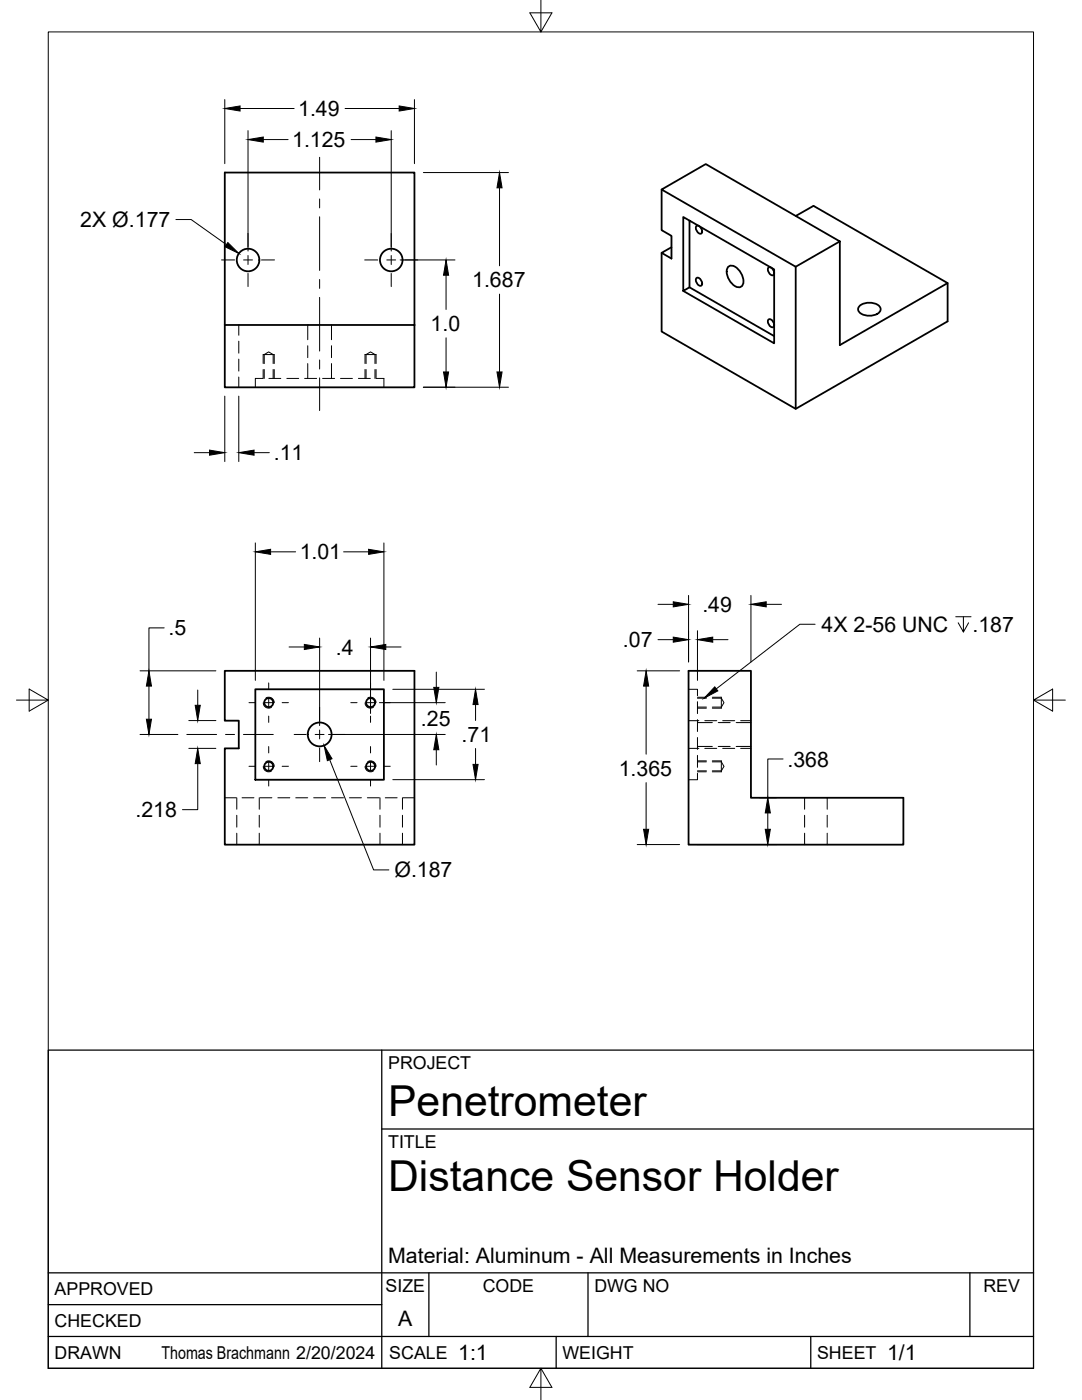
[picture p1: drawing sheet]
<svg xmlns="http://www.w3.org/2000/svg" width="216mm" height="279mm" viewBox="0 0 216 279" stroke-linecap="round" stroke-linejoin="round" font-family="sans-serif">
<!-- layer: Hidden -->
<g fill="none" stroke="#000" stroke-width=".2">
<path d="M47.6 64.9v2M47.6 68.1v2.4M47.6 71.7v2.4M47.6 75.2v2.1M52.5 75.5h-1.6v1.8M52.5 70.8h2.2M52.7 72.6v-1.8l.9-.6 .9 .6v1.8M52.7 73.7v1.8M53.7 75.5h2.3M54.5 73.7v1.8M57.2 75.5h2.4M60.8 75.5h2.4"/>
<path d="M61.4 64.9v2.9M61.4 69v2.4M61.4 72.6v2.9M64.4 75.5h2.4M66.1 64.9v2.9M66.1 69v2.4M66.1 72.6v2.9M67.9 75.5h2.4M71.5 75.5h2.4M72.8 70.8h2.2M73 72.6v-1.8l.9-.6 .9 .6v1.8M73 73.7v1.8"/>
<path d="M74.8 73.7v1.8M75.1 75.5h1.5v1.8M53.1 139.3a1.09 1.09 0 0 1 1.6 .9M73.4 139.3a1.09 1.09 0 0 1 1.6 .9M137.4 137.6h1.8v1.3M139.2 139.3h1.7M142.1 139.3h1.8l.6 .9-.6 .9h-1.8M143.9 139.1v2.2M44.9 159.2h2.2M47.2 159.2v2.3M48.3 159.2h2.4M51.7 159.2v2.3"/>
<path d="M51.9 159.2h2.4M52.5 140.3a1.08 1.08 0 0 0 1.7 .9M52.5 153a1.08 1.08 0 0 0 1.7 .9M53.1 152a1.11 1.11 0 0 1 1.6 1M55.4 159.2h2.4M59 159.2h2.4M62.6 159.2h2.4M66.1 159.2h2.4M69.7 159.2h2.4M72.9 153a1.08 1.08 0 0 0 1.6 .9M72.9 140.3a1.08 1.08 0 0 0 1.6 .9M73.3 159.2h2.4"/>
<path d="M73.4 152a1.11 1.11 0 0 1 1.6 1M75.8 159.2v2.3M76.9 159.2h2.3M80.3 159.2v2.3M80.4 159.2h2.3M137.4 143.8h2M137.4 149.4h2M139.2 154.3v1.3h-1.8M139.2 140v2.4M139.2 143.6v2.4M139.2 147.2v2.4M139.2 150.7v2.4"/>
<path d="M139.2 152h1.7M139.2 153.8h1.7M139.2 141.1h1.7M139.2 144.2h2.9M139.2 149h2.9M140.6 143.8h2.4M140.6 149.4h2.4M142.1 152h1.8l.6 1-.6 .8h-1.8M143.3 144.2h2.4M143.3 149h2.4M143.9 151.8v2.2M144.2 143.8h2.4"/>
<path d="M144.2 149.4h2.4M146.9 144.2h2.9M146.9 149h2.9M147.8 143.8h2M147.8 149.4h2M160.5 159.2v2.3M165.1 159.2v2.3M47.2 162.7v2.4M47.2 166.3v2.3M51.7 162.7v2.4M51.7 166.3v2.3M75.8 162.7v2.4"/>
<path d="M75.8 166.3v2.3M80.3 162.7v2.4M80.3 166.3v2.3M160.5 162.7v2.4M160.5 166.3v2.3M165.1 162.7v2.4M165.1 166.3v2.3"/>
</g>
<!-- layer: Visible -->
<g fill="none" stroke="#000" stroke-width=".36">
<path d="M132 37.8v8.1l2 1.2v4.5l-2-1.1 2-1.2M132 50.5v15.7l26.8 15.4 30.3-17.5v-7.6M137.6 44v13.3l-1.3 .8v-14.8l18.2 10.5v14.7l-18.2-10.4M137.6 57.3l16.9 9.8M139 45.1a1.04 1.04 0 0 1 .9 1.5 1.04 1.04 0 0 1-.9-1.5zM139 55.5a1.04 1.04 0 0 1 .9 1.5 1.04 1.04 0 0 1-.9-1.5zM145.2 53.3a1.19 1.19 0 0 1 1.9 .3 3.2 3.2 0 0 1 1 3.4 1.19 1.19 0 0 1-1.9-.2 3.2 3.2 0 0 1-1-3.5zM154.5 54.4l-.1-.3a.73 .73 0 0 0-.4-.6 .73 .73 0 0 0-.7 0 1.14 1.14 0 0 0 1 1.4l.2-.3M158.8 53.2v28.4M158.8 43.1l3.5-2 26.8 15.4-21.5 12.4v-20.7l-26.8-15.5-8.8 5.1 26.8 15.4 8.8-5M44.9 64.9v-30.5h37.8v30.5M44.9 64.9h37.8v12.4h-37.8z"/>
<path d="M154.5 64.8l-.1-.3a.73 .73 0 0 0-.4-.7 .73 .73 0 0 0-.7 .1 1.14 1.14 0 0 0 1 1.4l.2-.4M171.5 61.1a3.1 3.1 0 0 1 4.2 .3 1.13 1.13 0 0 1-1.1 1.4 3 3 0 0 1-3.3-.8v-.6zM44.9 133.9h37.8v34.7h-37.8v-19.2h2.7v-5.6h-2.7zM50.9 137.6h25.7v18h-25.7zM137.4 133.9h12.4v25.3h30.5v9.4h-42.9z"/>
<circle cx="49.5" cy="51.9" r="2.25"/>
<circle cx="78.1" cy="51.9" r="2.25"/>
<circle cx="53.6" cy="140.2" r=".9"/>
<circle cx="53.6" cy="152.9" r=".9"/>
<circle cx="63.8" cy="146.6" r="2.38"/>
<circle cx="73.9" cy="140.2" r=".9"/>
<circle cx="73.9" cy="152.9" r=".9"/>
</g>
<!-- layer: Hidden Narrow -->
<g fill="none" stroke="#000" stroke-width=".2">
<path d="M52.5 70.8v1.8M52.5 73.7v1.8M54.7 70.8v1.8M54.7 73.7v1.8M72.8 70.8v1.8M72.8 73.7v1.8M75 70.8v1.8M75 73.7v1.8M139.2 139.1h1.7M142.1 139.1h1.8M139.2 151.8h1.7M139.2 154h1.7"/>
<path d="M139.2 141.3h1.7M142.1 151.8h1.8M142.1 154h1.8M142.1 141.3h1.8"/>
</g>
<!-- layer: Border -->
<path d="M9.6 6.4h196.6v266.7h-196.6zM107.9 0v6.4l-2.2-3.8h4.4l-2.2 3.8M3.3 139.7h6.3l-3.8-2.2v4.4l3.8-2.2M206.2 139.7l3.8 2.2v-4.4l-3.8 2.2h6.4M107.9 273.1l2.2 3.8h-4.4l2.2-3.8v6.3" fill="none" stroke="#000" stroke-width=".2"/>
<!-- layer: Titleblock -->
<path d="M9.6 209.6h196.6v63.5h-196.6zM76.2 209.6v63.5M76.2 225.3h130M9.6 254h196.6M85.6 254v12.7M117.3 254v12.7M193.5 254v12.7M9.6 266.7h196.6M9.6 260.4h66.6M111 266.7v6.4M161.8 266.7v6.4" fill="none" stroke="#000" stroke-width=".25"/>
<!-- layer: FD_Dimensions -->
<g fill="none" stroke="#000" stroke-width=".2">
<path d="M44.9 19.9v12.8M82.7 19.9v12.8M47.9 21.7h10.8M49.5 26.1v24M52.5 27.9h5M68.9 21.7h10.8M70.1 27.9h4.9M78.1 26.1v24M84.5 34.4h17M99.7 37.5v15.5M35.1 43.8h3l7.1 5M79.8 51.9h11"/>
<path d="M89 54.9v6.9M99.7 58.7v15.5M44.9 79.1v13M47.6 79.1v13M84.5 77.3h17M89 67.4v6.8M38.8 90.3h3M50.7 90.3h3M50.9 108.4v27.4M54 110.1h5M68.6 110.1h5M76.6 108.4v27.4"/>
<path d="M137.4 118.8v13.3M149.8 118.8v13.3M27.9 133.9h15.2M29.7 136.9v6.6M32.8 125.3h-3.1v8.6M39.5 137.7v3.1M57.7 129.1h3M63.8 127.3v17.5M73.9 127.3v15.1M77 129.1h3M78.4 137.6h18.3M87.1 134.1v3.1"/>
<path d="M127.1 133.9h8.5M128.9 136.9v13.6M131.3 127.7h3M131.3 120.6h3M139.2 125.9v9.9M142.2 127.7h3.1M152.9 120.6h3M27.9 146.6h7.6M37.7 143.8h5.4M37.7 149.4h5.4M39.5 152.4v9.2h-3.1M65.6 146.6h23.2"/>
<path d="M65.8 151.6l8.7 22h3.1M75.7 140.2h13.1M78.4 155.6h18.3M87.1 149.6v3.1M94.9 140.6v3.2M94.9 149.4v3.1M128.9 156.2v9.3M151.6 159.2h3.4M156.3 151.5h-3.1v7.7M127.1 168.6h8.5M139.2 168.6h15.8M153.2 162.2v3.3"/>
</g>
<g fill="#000" stroke="#000" stroke-width=".2">
<path d="M44.9 21.7l3-.6v1.1zM49.5 27.9l3-.6v1.1zM75 27.3l3.1 .6-3.1 .5zM79.7 21.1l3 .6-3 .5zM99.7 34.4l.5 3.1h-1zM45.5 48.4l2.2 2.2-2.8-1.4zM89 51.9l.5 3h-1zM88.5 74.2h1l-.5 3.1zM99.2 74.2h1l-.5 3.1zM41.8 89.8l3.1 .5-3.1 .5zM47.6 90.3l3.1-.5v1zM50.9 110.1l3.1-.5v1z"/>
<path d="M73.6 109.6l3 .5-3 .5zM29.7 133.9l.5 3h-1zM60.7 128.6l3.1 .5-3.1 .5zM73.9 129.1l3.1-.5v1zM86.6 137.2h1l-.5 3zM128.9 133.9l.5 3h-1zM134.3 127.1l3.1 .6-3.1 .5zM134.3 120.1l3.1 .5-3.1 .5zM139.2 127.7l3-.6v1.1zM149.8 120.6l3.1-.5v1zM29.2 143.5h1l-.5 3.1zM38.9 140.8h1.1l-.5 3z"/>
<path d="M39.5 149.4l.5 3h-1.1zM64.7 148.8l1.6 2.6-1 .4zM87.1 146.6l.5 3h-1zM94.9 137.6l.5 3h-1zM94.4 152.5h1l-.5 3.1zM128.4 165.5h1l-.5 3.1zM152.7 165.5h1l-.5 3.1zM153.2 159.2l.5 3h-1z"/>
</g>
<!-- layer: Smart Centers -->
<g fill="none" stroke="#000" stroke-width=".2">
<path d="M63.8 31.4v6.5M63.8 39.7v1.8M44.2 51.9h2.6M48.6 51.9h1.8M49.5 46.6v2.6M49.5 51v1.8M49.5 54.6v2.6M52.2 51.9h2.6M63.8 43.3v10.7M63.8 55.8v1.8M63.8 59.4v10.7M72.8 51.9h2.6"/>
<path d="M77.2 51.9h1.8M78.1 46.6v2.6M78.1 51v1.8M78.1 54.6v2.6M80.8 51.9h2.6M63.8 71.8v1.8M63.8 75.4v6.5M53.6 136.3v1.3M53.6 139.3v1.8M73.9 136.3v1.3M73.9 139.3v1.8M37.3 146.6h5.9"/>
<path d="M45 146.6h1.8M48.6 146.6h5.9M49.7 140.2h1.2M49.7 152.9h1.2M52.7 140.2h1.8M52.7 152.9h1.8M53.6 142.9v1.3M53.6 149v1.3M53.6 152v1.8M53.6 155.6v1.3M56.3 140.2h1.3M56.3 152.9h1.3"/>
<path d="M58.7 146.6h2.4M62.9 146.6h1.8M63.8 141.2v2.7M63.8 145.7v1.8M63.8 149.3v2.7M66.5 146.6h2.4M70 140.2h1.2M70 152.9h1.2M73 140.2h1.8M73 152.9h1.8M73.9 142.9v1.3M73.9 149v1.3"/>
<path d="M73.9 152v1.8M73.9 155.6v1.3M76.6 140.2h1.3M76.6 152.9h1.3"/>
</g>
<!-- layer: Hole Notes -->
<path d="M162.6 124.6h-3l-16.7 12.9M190.7 123.1h3.1M192.2 123.1v3l-1-1.8M193.3 124.3l-1.1 1.8" fill="none" stroke="#000" stroke-width=".2"/>
<path d="M142.6 137.1l.6 .8-2.7 1.4z" fill="#000" stroke="#000" stroke-width=".2"/>
<g font-size="8.5">
<text x="77.4" y="222.8">Penetrometer</text>
<text x="77.4" y="237.8">Distance Sensor Holder</text>
</g>
<g font-size="4.3">
<text x="59.5" y="23.2">1.49</text>
<text x="58.3" y="29.4">1.125</text>
<text x="16" y="45.3">2X Ø.177</text>
<text x="94.2" y="57.4">1.687</text>
<text x="85.9" y="66.1">1.0</text>
<text x="54.6" y="91.9">.11</text>
<text x="59.8" y="111.6">1.01</text>
<text x="140.1" y="122.1">.49</text>
<text x="33.7" y="126.8">.5</text>
<text x="67" y="130.6">.4</text>
<text x="124.3" y="129.1">.07</text>
<text x="163.9" y="126.1">4X 2-56 UNC</text>
<text x="194.1" y="126.1">.187</text>
<text x="84" y="144.9">.25</text>
<text x="92.1" y="148.1">.71</text>
<text x="123.5" y="154.9">1.365</text>
<text x="157.1" y="153">.368</text>
<text x="27" y="163.1">.218</text>
<text x="78.7" y="175.1">Ø.187</text>
<text x="77.4" y="252">Material: Aluminum - All Measurements in Inches</text>
<text x="79.5" y="264.5">A</text>
<text x="91.4" y="271.4">1:1</text>
<text x="177" y="271.4">1/1</text>
</g>
<g font-size="3.5">
<text x="77.4" y="213.4">PROJECT</text>
<text x="77.4" y="229.1">TITLE</text>
<text x="76.9" y="257.8">SIZE</text>
<text x="96.3" y="257.8">CODE</text>
<text x="118.6" y="257.8">DWG NO</text>
<text x="196.2" y="257.8">REV</text>
<text x="10.9" y="258.5">APPROVED</text>
<text x="10.9" y="264.8">CHECKED</text>
<text x="10.9" y="271.2">DRAWN</text>
<text x="32.2" y="271.2">Thomas Brachmann 2/20/2024</text>
<text x="77.7" y="271.2">SCALE</text>
<text x="112.2" y="271.2">WEIGHT</text>
<text x="163" y="271.2">SHEET</text>
</g>
</svg>
